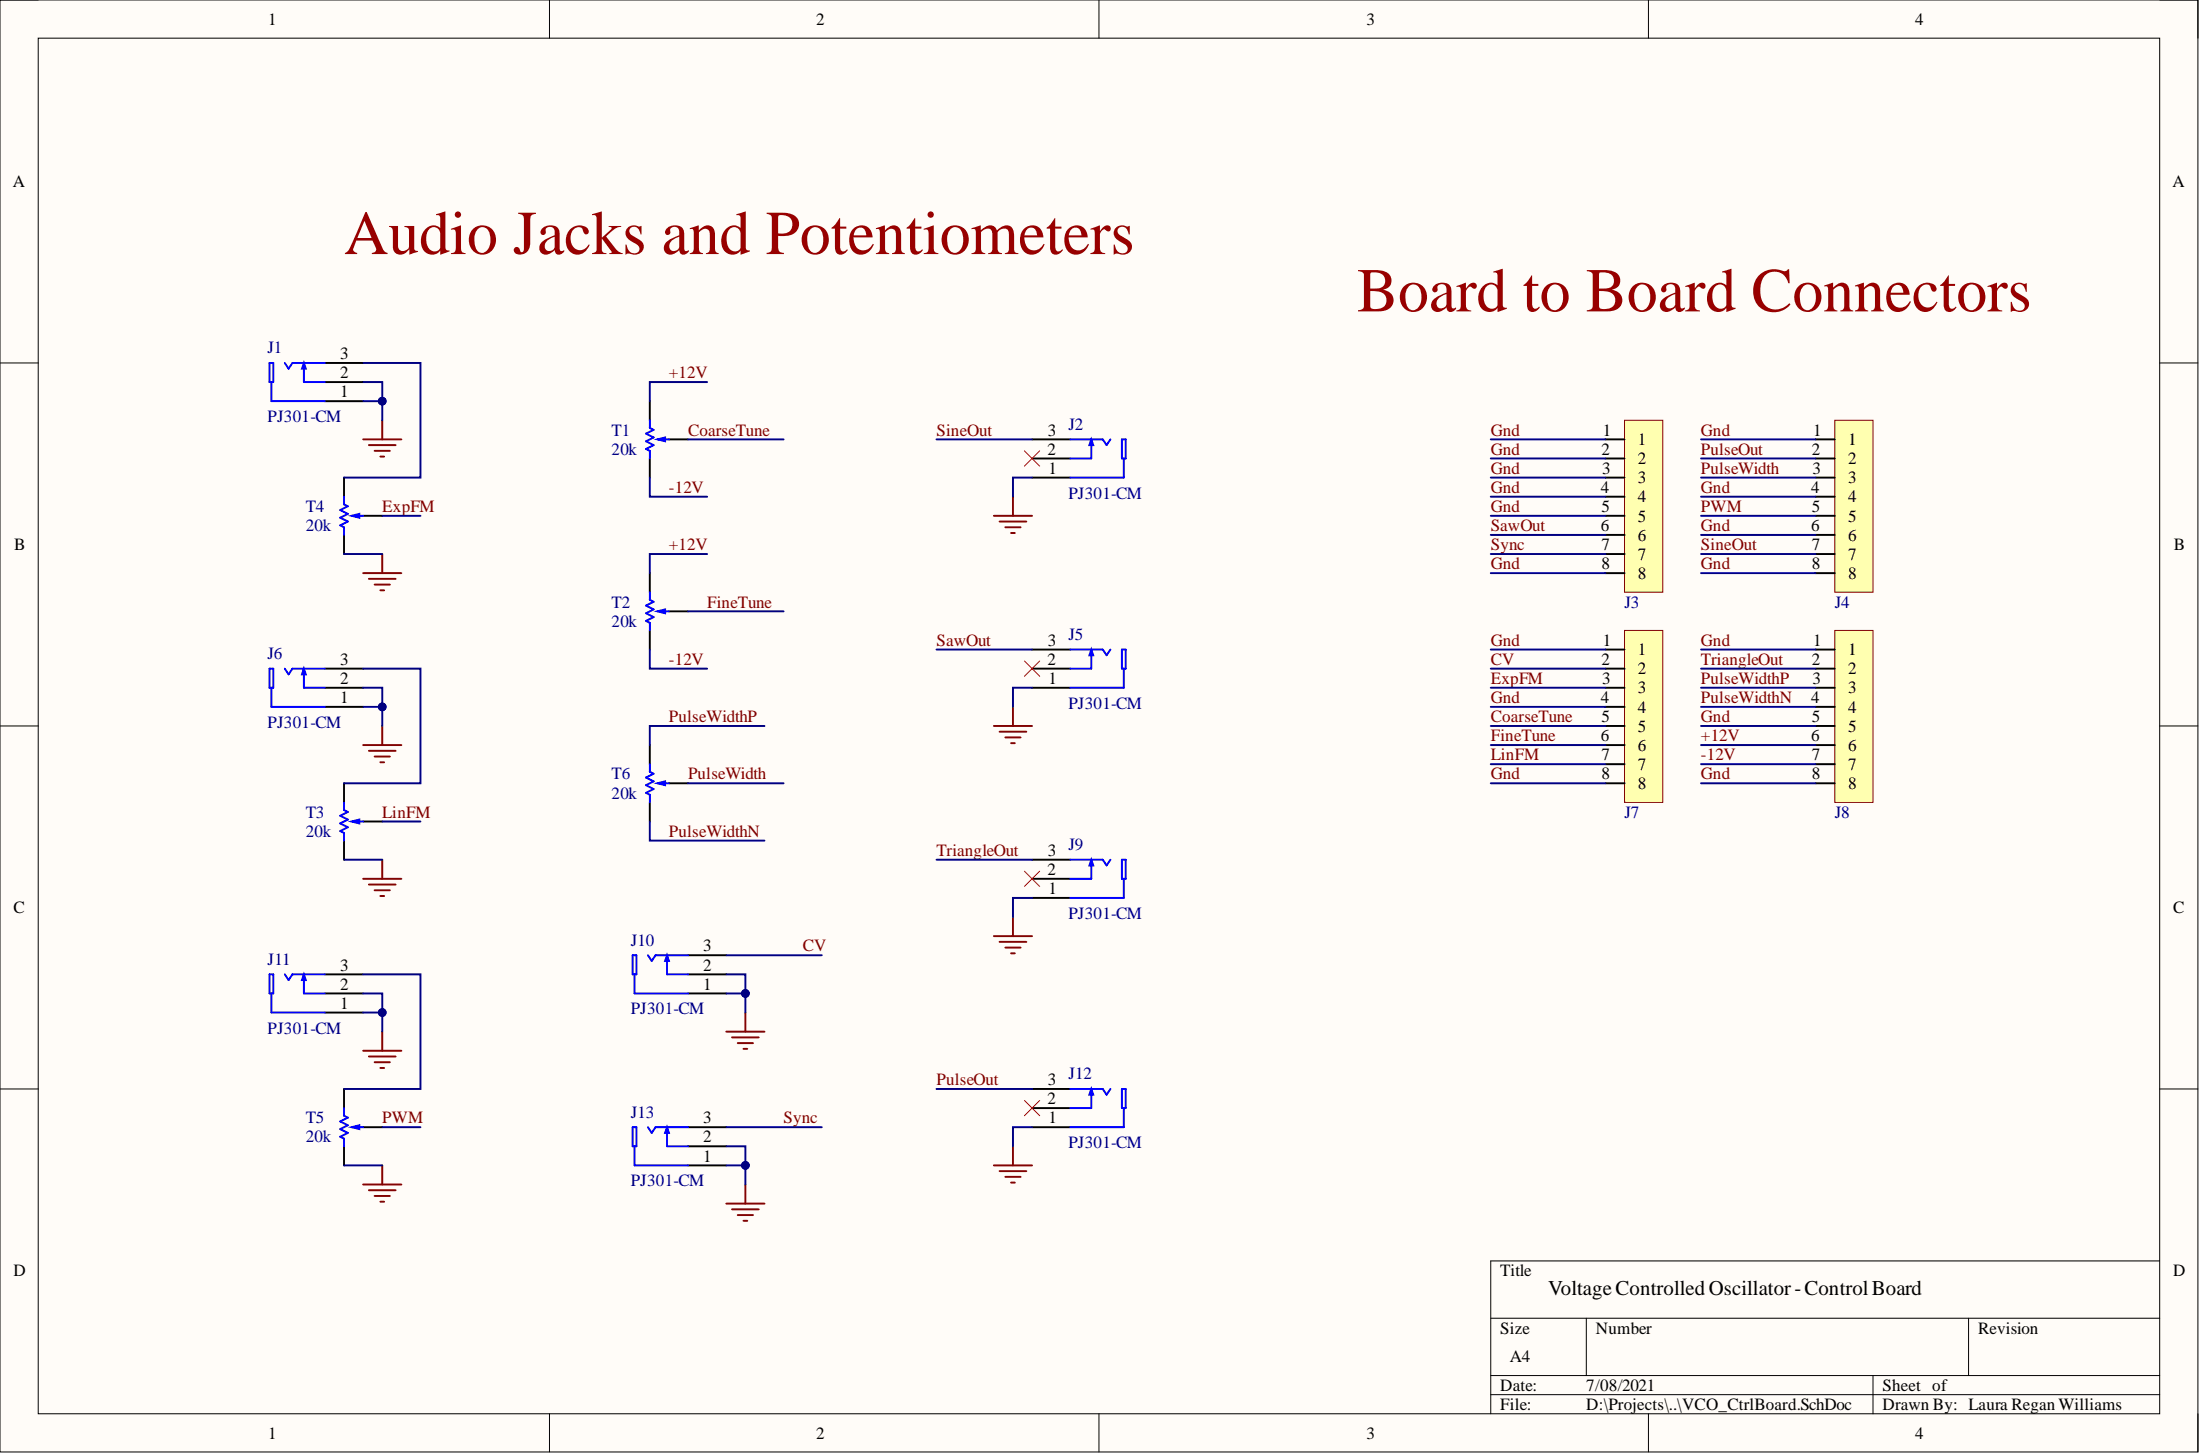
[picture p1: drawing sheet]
# Altium project VCO_CtrlBoard.PrjPcb
1 sheet, 19 parts. Net scope: global (net labels, ports and power ports of the same name join across sheets).
Board file: VCO_CtrlBoard.PcbDoc

## Sheet VCO_CtrlBoard.SchDoc: Voltage Controlled Oscillator - Control Board
size A4; DrawnBy: Laura Regan Williams; SheetNumber: 1; SheetTotal: 1

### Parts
J1  PJ301-CM  [PJ301-M-12]
J2  PJ301-CM  [PJ301-M-12]
J3  HDR F 1x8 2.54MM  [HDR F 1x8 2.54MM]  (value not drawn)
J4  HDR F 1x8 2.54MM  [HDR F 1x8 2.54MM]  (value not drawn)
J5  PJ301-CM  [PJ301-M-12]
J6  PJ301-CM  [PJ301-M-12]
J7  HDR F 1x8 2.54MM  [HDR F 1x8 2.54MM]  (value not drawn)
J8  HDR F 1x8 2.54MM  [HDR F 1x8 2.54MM]  (value not drawn)
J9  PJ301-CM  [PJ301-M-12]
J10  PJ301-CM  [PJ301-M-12]
J11  PJ301-CM  [PJ301-M-12]
J12  PJ301-CM  [PJ301-M-12]
J13  PJ301-CM  [PJ301-M-12]
T1  value 20k  [RV0932]  (hidden comment: RV0932)
T2  value 20k  [RV0932]  (hidden comment: RV0932)
T3  value 20k  [RV0932]  (hidden comment: RV0932)
T4  value 20k  [RV0932]  (hidden comment: RV0932)
T5  value 20k  [RV0932]  (hidden comment: RV0932)
T6  value 20k  [RV0932]  (hidden comment: RV0932)

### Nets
Gnd: J1.1 J1.2 J2.1 J3.1 J3.2 J3.3 J3.4 J3.5 J3.8 J4.1 J4.4 J4.6 J4.8 J5.1 J6.1 J6.2 J7.1 J7.4 J7.8 J8.1 J8.5 J8.8 J9.1 J10.1 J10.2 J11.1 J11.2 J12.1 J13.1 J13.2 T3.3 T4.3 T5.3
+12V: J8.6 T1.1 T2.1
-12V: J8.7 T1.3 T2.3
CoarseTune: J7.5 T1.2
CV: J7.2 J10.3
ExpFM: J7.3 T4.2
FineTune: J7.6 T2.2
LinFM: J7.7 T3.2
PulseOut: J4.2 J12.3
PulseWidth: J4.3 T6.2
PulseWidthN: J8.4 T6.3
PulseWidthP: J8.3 T6.1
PWM: J4.5 T5.2
SawOut: J3.6 J5.3
SineOut: J2.3 J4.7
Sync: J3.7 J13.3
TriangleOut: J8.2 J9.3
NetJ1_3: J1.3 T4.1
NetJ6_3: J6.3 T3.1
NetJ11_3: J11.3 T5.1

Not connected (* = marked no-connect by the designer): J2 2*; J5 2*; J9 2*; J12 2*

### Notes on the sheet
- Audio Jacks and Potentiometers
- Board to Board Connectors
